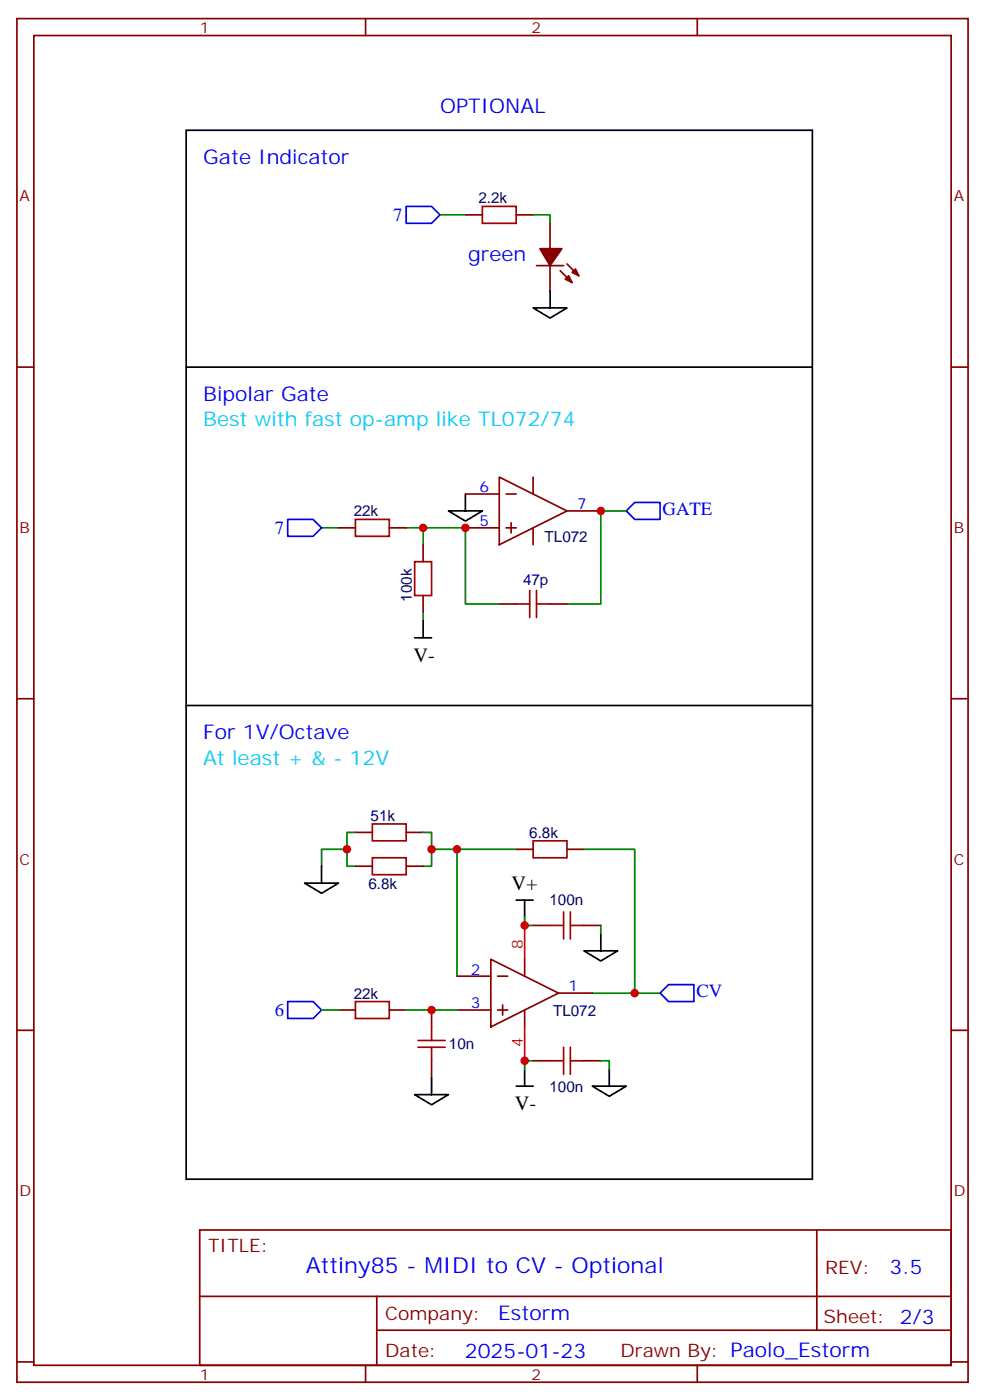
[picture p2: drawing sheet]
<svg xmlns="http://www.w3.org/2000/svg" width="205mm" height="292mm" viewBox="0 0 205 292" stroke-linecap="round" stroke-linejoin="round" font-family="sans-serif">
<g fill="none" stroke="#870000" stroke-width=".35">
<path d="M3.5 3.9h198.3v284.3h-198.3zM7.1 7.4h191.2v277.3h-191.2zM76.2 3.9v3.5M145.3 3.9v3.5M97 44.8h3.5M107.6 44.8h3.5M111.8 55.4h5.7M114.7 46.6v5.3M114.7 55.4v5.3M116.8 56.4l2.4 2.5M118.2 55l2.4 2.5M3.5 76.6h3.6"/>
<path d="M198.3 76.6h3.5M104.1 99.5l14.1 7-14.1 7.1zM111.1 99.5v3.5M70.6 110.1h3.5M81.1 110.1h3.6M88.2 113.6v3.5M97 110.1h7.1M97 103h7.1M105.5 110.1h2.1M105.5 103h2.1M106.5 109v2.1M111.1 110.1v3.5"/>
<path d="M118.2 106.5h7M88.2 124.2v3.5M104.1 125.9h3.5M114.7 125.9h3.5M3.5 145.7h3.6M198.3 145.7h3.5M74.1 173.6h3.5M84.7 173.6h3.5M107.6 177.1h3.5M118.2 177.1h3.5M74.1 180.6h3.5M84.7 180.6h3.5"/>
<path d="M111.1 193h3.6M121.7 193h3.5M3.5 214.8h3.6M70.6 210.6h3.5M81.1 210.6h3.6M90 210.6v3.5M95.2 203.6h7.1M95.2 210.6h7.1M102.3 200l14.1 7.1-14.1 7zM103.7 203.6h2.1M103.7 210.6h2.1M104.8 209.5v2.2"/>
<path d="M109.4 200v3.6M109.4 210.6v3.5M116.4 207.1h7.1M198.3 214.8h3.5M90 221.2v3.5M111.1 221.2h3.6M121.7 221.2h3.5M41.6 256.5h156.7v28.2h-156.7zM170.3 256.5v20.9M41.7 270.3h156.4M78.5 277.4h119.6M78.5 270.3v14.1"/>
<path d="M3.5 284h3.6M76.2 284.7v3.5M145.3 284.7v3.5M198.3 284h3.5"/>
</g>
<g fill="none" stroke="#000" stroke-width=".35">
<path d="M38.8 27.2h130.5v218.7h-130.5zM38.8 76.6h130.5M111.1 64.2h7.1l-3.5 2.1zM114.7 60.7v3.5M93.5 106.5h7l-3.5 2.2zM97 103v3.5M86.4 133h3.6M88.2 129.5v3.5M38.8 147.1h130.5M63.5 184.1h7.1l-3.6 2.2zM67 180.6v3.5M107.6 187.7h3.5"/>
<path d="M109.4 187.7v3.5M121.7 198.3h7.1l-3.6 2.1zM125.2 194.7v3.6M86.4 228.2h7.1l-3.5 2.2zM90 224.7v3.5M107.6 226.5h3.5M109.4 223v3.5M123.5 226.5h7l-3.5 2.1zM127 223v3.5"/>
</g>
<g fill="none" stroke="#008700" stroke-width=".35">
<path d="M91.7 44.8h5.3M111.1 44.8h3.6v1.8M67 110.1h3.6M84.7 110.1h3.5v3.5M88.2 110.1h8.8v15.8h7.1M130.5 106.5h-5.3v19.4h-7M88.2 127.7v1.8M72.3 177.1v3.5h1.8M74.1 173.6h-1.8v3.5h-5.3v3.5M88.2 173.6h1.8v3.5h5.2M90 177.1v3.5h-1.8M107.6 177.1h-12.4v26.5"/>
<path d="M121.7 177.1h10.6v30h5.3M109.4 191.2v1.8h1.7M125.2 193v1.7M67 210.6h3.6M84.7 210.6h10.5M123.5 207.1h8.8M111.1 221.2h-1.7v1.8M125.2 221.2h1.8v1.8"/>
</g>
<g fill="none" stroke="#a10000" stroke-width=".35">
<path d="M100.5 43h7.1v3.6h-7.1zM74.1 108.3h7v3.5h-7zM86.4 117.1h3.6v7.1h-3.6zM107.6 125.9h2.8M110.4 123.1v5.7M111.8 123.1v5.7M111.8 125.9h2.9M77.6 171.8h7.1v3.5h-7.1zM77.6 178.9h7.1v3.5h-7.1zM111.1 175.3h7.1v3.6h-7.1zM114.7 193h2.8M117.5 190.1v5.7"/>
<path d="M118.9 193h2.8M118.9 190.1v5.7M74.1 208.8h7v3.6h-7zM87.1 217h5.7M87.1 218.4h5.7M90 214.1v2.9M90 218.4v2.8M117.5 218.4v5.6M118.9 218.4v5.6M114.7 221.2h2.8M118.9 221.2h2.8"/>
</g>
<path d="M109.4 193v7M109.4 214.1v7.1" fill="none" stroke="#f00" stroke-width=".35"/>
<path d="M84.7 43h5.3l1.7 1.8-1.7 1.8h-5.3zM60 108.3h5.3l1.7 1.8-1.7 1.7h-5.3zM130.5 106.5l1.8-1.7h5.3v3.5h-5.3zM60 208.8h5.3l1.7 1.8-1.7 1.8h-5.3zM137.6 207.1l1.7-1.8h5.3v3.5h-5.3z" fill="none" stroke="#00f" stroke-width=".35"/>
<g fill="#870000" stroke="#870000" stroke-width=".35">
<path d="M117.8 58.2l.7-.7 .7 1.4z"/>
<path d="M119.2 56.8l.7-.7 .7 1.4z"/>
<path d="M112.5 51.9h4.6l-2.4 3.5z"/>
</g>
<g fill="#c00">
<circle cx="72.3" cy="177.1" r=".88"/>
<circle cx="90" cy="177.1" r=".88"/>
<circle cx="95.3" cy="177.1" r=".88"/>
<circle cx="132.3" cy="207.1" r=".88"/>
<circle cx="90" cy="210.6" r=".88"/>
<circle cx="109.4" cy="193" r=".88"/>
<circle cx="109.4" cy="221.2" r=".88"/>
<circle cx="125.2" cy="106.5" r=".88"/>
<circle cx="97" cy="110.1" r=".88"/>
<circle cx="88.2" cy="110.1" r=".88"/>
</g>
<text font-size="4.6" fill="#00f" x="63.7" y="265.5">Attiny85 - MIDI to CV - Optional</text>
<g font-size="4.2" fill="#00f">
<text x="91.7" y="23.6">OPTIONAL</text>
<text x="42.3" y="34.2">Gate Indicator</text>
<text x="97.6" y="54.3">green</text>
<text x="42.3" y="83.6">Bipolar Gate</text>
<text x="42.3" y="154.2">For 1V/Octave</text>
<text x="185.4" y="265.7">3.5</text>
<text x="103.8" y="275.3">Estorm</text>
<text x="96.9" y="283.1">2025-01-23</text>
</g>
<g font-size="4.2" fill="#0cf">
<text x="42.3" y="88.9">Best with fast op-amp like TL072/74</text>
<text x="42.3" y="159.5">At least + &amp; - 12V</text>
</g>
<g font-size="4.2">
<text x="86.2" y="138">V-</text>
<text x="106.6" y="185.6">V+</text>
<text x="107.3" y="231.5">V-</text>
</g>
<g font-size="3.9" fill="#00f">
<text x="82" y="46.1">7</text>
<text x="138.1" y="107.4">GATE</text>
<text x="57.3" y="111.3">7</text>
<text x="145.2" y="207.9">CV</text>
<text x="57.3" y="211.9">6</text>
</g>
<g font-size="3.9" fill="#800">
<text x="43.4" y="261.1">TITLE:</text>
<text x="172" y="265.7">REV:</text>
<text x="80.3" y="275.3">Company:</text>
<text x="171.7" y="275.9">Sheet: 2/3</text>
<text x="80.3" y="282.9">Date:</text>
<text x="129.3" y="283">Drawn By: Paolo_Estorm</text>
</g>
<g font-size="3.2" fill="#800">
<text x="41.6" y="6.9">1</text>
<text x="110.8" y="6.9">2</text>
<text x="4.1" y="42">A</text>
<text x="198.8" y="42">A</text>
<text x="4.1" y="111.1">B</text>
<text x="198.8" y="111.1">B</text>
<text x="4.1" y="180.3">C</text>
<text x="198.8" y="180.3">C</text>
<text x="4.1" y="249.4">D</text>
<text x="198.8" y="249.4">D</text>
<text x="41.6" y="287.7">1</text>
<text x="110.8" y="287.7">2</text>
</g>
<g font-size="3.2" fill="#000080">
<text x="99.7" y="42.4">2.2k</text>
<text x="73.7" y="107.7">22k</text>
<text x="113.5" y="112.9">TL072</text>
<text x="85.8" y="125.5" transform="rotate(-90 85.8 125.5)">100k</text>
<text x="109" y="122.1">47p</text>
<text x="77.3" y="171.2">51k</text>
<text x="110.3" y="174.7">6.8k</text>
<text x="76.8" y="185.3">6.8k</text>
<text x="114.5" y="188.8">100n</text>
<text x="73.7" y="208.2">22k</text>
<text x="115.3" y="211.8">TL072</text>
<text x="93.6" y="218.8">10n</text>
<text x="114.5" y="227.7">100n</text>
</g>
<g font-size="3.2" fill="#00f">
<text x="99.9" y="102.7">6</text>
<text x="120.3" y="106.2">7</text>
<text x="99.9" y="109.7">5</text>
<text x="98.2" y="203.2">2</text>
<text x="118.5" y="206.7">1</text>
<text x="98.2" y="210.3">3</text>
</g>
<g font-size="3.2" fill="#f00">
<text x="109" y="197.9" transform="rotate(-90 109 197.9)">8</text>
<text x="109" y="218.3" transform="rotate(-90 109 218.3)">4</text>
</g>
</svg>
